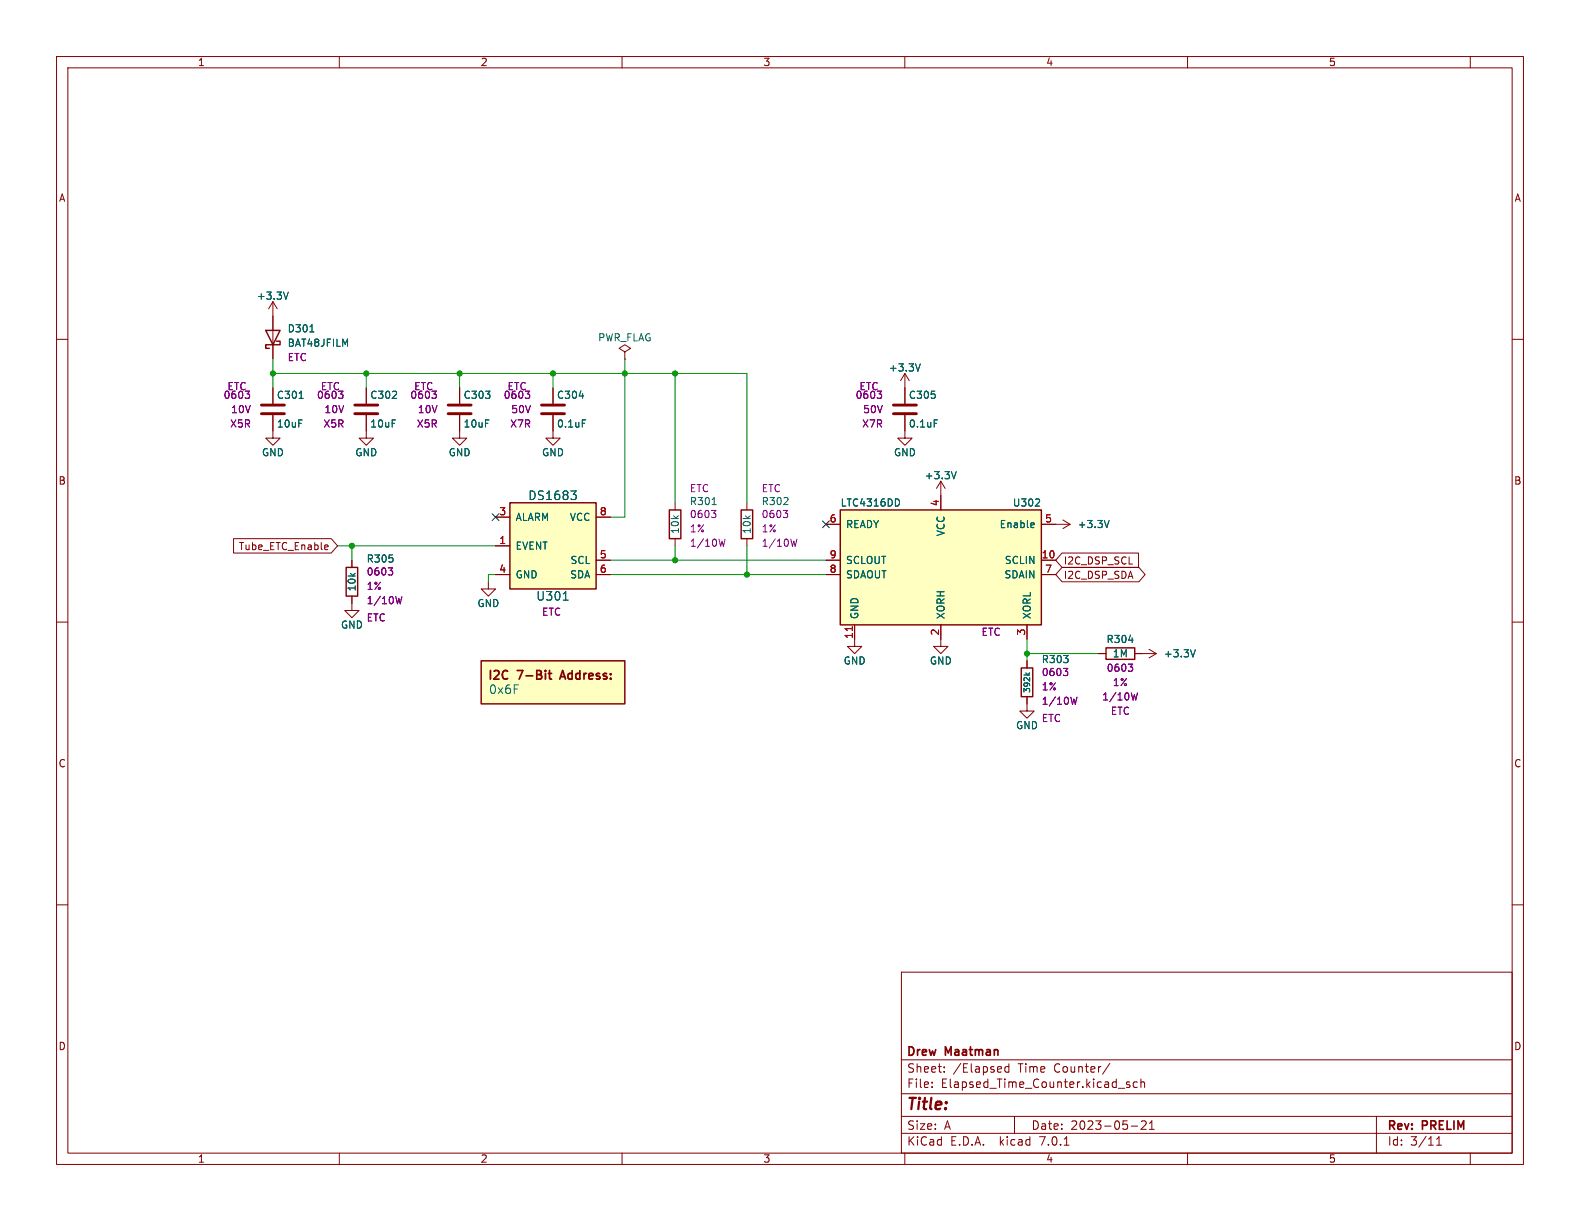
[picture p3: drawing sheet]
<svg xmlns="http://www.w3.org/2000/svg" width="279mm" height="216mm" viewBox="0 0 279 216" stroke-linecap="round" stroke-linejoin="round" font-family="sans-serif">
<g fill="none" stroke="#840000" stroke-width=".18">
<path d="M10 10h259.4v195.9h-259.4zM12 12h255.4v191.9h-255.4zM60 10v2M110 10v2M160 10v2M210 10v2M260 10v2M10 60h2M48.3 53.3v10.2M48.3 53.3l-.8 1.3M48.3 53.3l.7 1.3M267.4 60h2"/>
<path d="M48.3 73.4v4.1h1.2l-1.2 1.2-1.3-1.2h1.3M48.3 68.6v2.8M64.8 73.4v4.1h1.2l-1.2 1.2-1.3-1.2h1.3M64.8 68.6v2.8M81.3 73.4v4.1h1.2l-1.2 1.2-1.3-1.2h1.3M81.3 68.6v2.8M97.8 73.4v4.1h1.3l-1.3 1.2-1.3-1.2h1.3M97.8 68.6v2.8M110.5 62.2l1-.6-1-.6-1 .6 1 .6v1.3M110.5 63.5h.1M160 73.4v4.1h1.3l-1.3 1.2-1.3-1.2h1.3M160 66l-.7 1.3"/>
<path d="M160 66v5.4M160 66l.8 1.3M41.3 95.2h17.3l1.1 1.3-1.1 1.3h-17.3zM57.6 96.4h.4v.3l-.6 .1M58 97.1l-.4 .1M62.2 99.1v1.2M87.6 96.5h2.6M87.6 91.4h2.6M105.4 91.4h2.5M105.4 99.1h2.5M119.4 88.9v1.3M119.4 95.3v1.2"/>
<path d="M132.1 88.9v1.3M132.1 95.3v1.2M146 99.1h2.6M146 92.7h2.6M166.4 85.1v5.1M166.4 85.1l-.8 1.3M166.4 85.1l.7 1.3M184.1 99.1h2.6M184.1 92.7h5.1M187.8 97.8h13.5v2.5h-13.5l-1.1-1.2zM188 91.9l1.2 .8M189.2 92.7l-1.2 .8"/>
<path d="M10 110h2M62.2 105.4v2.6h1.3l-1.3 1.2-1.2-1.2h1.2M86.4 102.9v1.2h1.2l-1.2 1.3-1.3-1.3h1.3M87.6 101.6h2.6M105.4 101.6h2.5M146 101.6h2.6M151.1 110.5v3.8h1.3l-1.3 1.3-1.2-1.3h1.2M166.4 110.5v3.8h1.2l-1.2 1.3-1.3-1.3h1.3M181.6 110.5v2.5M181.6 116.8v1.3M184.1 101.6h2.6M187.8 100.3h13.6l1.1 1.3-1.1 1.3h-13.6l-1.1-1.3z"/>
<path d="M194.3 115.6h1.3M200.7 115.6h3.8M203.2 114.8l1.3 .8M204.5 115.6l-1.3 .7M267.4 110h2M181.6 123.2v2.5h1.3l-1.3 1.3-1.3-1.3h1.3M10 160h2M267.4 160h2M159.4 171.9h108v32h-108zM159.4 197.4h108M159.4 193.4h108M159.4 187.4h108"/>
<path d="M164.8 192.2v.1M164.8 191.4v.1M167 189.5v.1M167 188.7v.1M178.4 188.1v1.5M178.4 188.7l-.4-.1-.3 .3v.4l.1 .2h.6M179.4 197.4v3M196.3 188l-1.3 2M197.8 192.4h1.1M199.8 191.4l-.4-.1-.2 .2 .1 .2 .5 .2v.3h-.6M200 199.1h1.2M201.1 191.4l-.4-.1-.3 .3v.4l.1 .2h.6"/>
<path d="M201.8 191.4l.2-.1 .3 .1 .1 .9M201.8 190.8v1.5M201.8 198.3l.6-.1 .2 .1 .1 .3-.9 1.1h.9M203.3 199.7h.8M203.3 198.6l.4-.4v1.5M243.4 197.4v6.5M60 203.9v2M110 203.9v2M159.4 200.4h108M160 203.9v2M188.2 202.5h.8M210 203.9v2"/>
<path d="M254 202.5h.9M254 201.4l.5-.4v1.5M260 203.9v2"/>
</g>
<path d="M46.2 73.2h4.1M46.2 71.6h4.1M62.7 73.2h4.1M62.7 71.6h4.1M79.2 73.2h4.1M79.2 71.6h4.1M95.8 73.2h4M95.8 71.6h4M158 73.2h4.1M158 71.6h4.1" fill="none" stroke="#840000" stroke-width=".51"/>
<g fill="none" stroke="#006464" stroke-width=".18">
<path d="M51 51.6l-.4 1.3M54.8 58.7h.7M52.9 70.4h.7M103 74.2h.6M162.7 64.3l-.4 1.3M165.2 74.2h.6M100.9 86.8h1l-.5 .6M101.6 87.4l.3 .3v.3l-.3 .3M125.9 89.2h.7M158.9 88.4l.2 .4-.2 .5M169.1 83.4l-.4 1.3M182.7 92.5l.2 .3-.6 .1"/>
<path d="M182.8 93.2l-.1 .1M183.1 89.5h.7M183.8 88.3v.5M196.1 92l-.4 1.3M99.6 106.1h.9M181.4 119l.4 .4M182.1 119l-.4 .3M211.4 114.9l-.4 1.3"/>
</g>
<g fill="none" stroke="#840084" stroke-width=".18">
<path d="M44.1 69.8v.4l-.2 .2M60.6 69.8v.4l-.2 .2M77.1 69.8l.1 .4-.3 .2M93.6 69.8l.1 .4-.3 .2M155.8 69.8l.1 .4-.2 .2M125.8 90.2h.8l-.4 .5M126.3 90.7l.3 .3v.3l-.3 .2M128.2 95.3l-.3 1.3-.2-.9-.3 .9M138.5 90.2h.8l-.4 .5M139 90.7l.3 .3v.3l-.3 .2M140.9 95.3l-.3 1.3-.2-.9-.3 .9M68.7 100.4h.7l-.4 .5"/>
<path d="M69.2 100.9l.2 .2v.3l-.2 .3M71.1 105.5l-.3 1.3-.3-.9-.2 .9M188 118.2h.8l-.4 .5M188.6 118.7l.2 .2v.3l-.2 .3M199.5 117.4h.8l-.4 .5M200.1 117.9l.2 .3v.3l-.2 .2M190.5 123.3l-.4 1.2-.2-.9-.2 .9M201.1 122.5l-.3 1.3-.2-.9-.2 .9"/>
</g>
<g fill="#ffffc2" stroke="#ffffc2" stroke-width=".18">
<path d="M85.1 116.8h25.4v7.7h-25.4z"/>
<path d="M90.2 88.9h15.2v15.2h-15.2z"/>
<path d="M148.6 90.2h35.5v20.3h-35.5z"/>
</g>
<path d="M47 58.4h2.5l-1.2 2.6zM48.9 60.3h.6v.7h-2.5v.6h.6M90.2 88.9h15.2v15.2h-15.2zM118.4 90.2h2v5.1h-2zM131.1 90.2h2v5.1h-2zM148.6 90.2h35.5v20.3h-35.5zM61.2 100.3h2v5.1h-2zM85.1 116.8h25.4v7.7h-25.4zM180.6 118.1h2v5.1h-2zM195.6 114.6h5.1v2h-5.1z" fill="none" stroke="#840000" stroke-width=".25"/>
<path d="M97 119.1h.5M97.2 118.6v1.3l.3 .2M99.5 118.6l-.5 1.5" fill="none" stroke="#840000" stroke-width=".3"/>
<path d="M150.7 110.8v.7" fill="none" stroke="#a90000" stroke-width=".18"/>
<g fill="none" stroke="#009600" stroke-width=".18">
<path d="M48.3 66h83.8v22.9M48.3 63.5v5.1M64.8 66v2.6M81.3 66v2.6M97.8 66v2.6M110.5 63.5v27.9h-2.6M119.4 66v22.9M59.7 96.5h27.9M62.2 96.5v2.6M107.9 99.1h38.1M119.4 96.5v2.6M132.1 96.5v5.1"/>
<path d="M87.6 101.6h-1.2v1.3M107.9 101.6h38.1M181.6 113v3.8M181.6 115.6h12.7"/>
</g>
<path d="M87 90.8l1.2 1.2M88.2 90.8l-1.2 1.2M145.4 92.1l1.3 1.2M146.7 92.1l-1.3 1.2" fill="none" stroke="#000084" stroke-width=".18"/>
<g fill="#009600" stroke="#009600" stroke-width=".18">
<circle cx="64.8" cy="66" r=".46"/>
<circle cx="81.3" cy="66" r=".46"/>
<circle cx="110.5" cy="66" r=".46"/>
<circle cx="97.8" cy="66" r=".46"/>
<circle cx="48.3" cy="66" r=".46"/>
<circle cx="62.2" cy="96.5" r=".46"/>
<circle cx="119.4" cy="66" r=".46"/>
<circle cx="181.6" cy="115.6" r=".46"/>
<circle cx="132.1" cy="101.6" r=".46"/>
<circle cx="119.4" cy="99.1" r=".46"/>
</g>
<text font-size="2.8" fill="#840000" x="160.4" y="196.7">Title:</text>
<g font-size="2.1" fill="#006464">
<text x="93.4" y="88.6">DS1683</text>
<text x="94.8" y="106.4">U301</text>
<text x="86.4" y="120.5">I2C</text>
<text x="86.4" y="122.9">0x6F</text>
</g>
<g font-size="2.1" fill="#840000">
<text x="91.7" y="120.5">7-Bit</text>
<text x="99.8" y="120.5">Address:</text>
<text x="160.4" y="189.8">Sheet:</text>
<text x="160.4" y="187">Drew</text>
<text x="167.3" y="187">Maatman</text>
<text x="168.6" y="189.8">/Elapsed</text>
<text x="180.1" y="189.8">Time</text>
<text x="186.4" y="189.8">Counter/</text>
<text x="160.4" y="192.5">File:</text>
<text x="166.4" y="192.5">Elapsed_Time_Counter.kicad_sch</text>
<text x="160.4" y="202.7">KiCad</text>
<text x="160.4" y="199.9">Size:</text>
<text x="167" y="199.9">A</text>
<text x="168.1" y="202.7">E.D.A.</text>
<text x="176.8" y="202.7">kicad</text>
<text x="182.4" y="199.9">Date:</text>
<text x="183.9" y="202.7">7.0.1</text>
<text x="189.3" y="199.9">2023-05-21</text>
<text x="245.4" y="200.1">Rev:</text>
<text x="245.4" y="202.7">Id:</text>
<text x="249.4" y="202.7">3/11</text>
<text x="251.6" y="200.1">PRELIM</text>
</g>
<g font-size="1.8" fill="#840000">
<text x="35" y="11.8">1</text>
<text x="85" y="11.8">2</text>
<text x="135" y="11.8">3</text>
<text x="185" y="11.8">4</text>
<text x="235" y="11.8">5</text>
<text x="10.4" y="35.8">A</text>
<text x="267.8" y="35.8">A</text>
<text x="10.3" y="85.8">B</text>
<text x="267.7" y="85.8">B</text>
<text x="42.1" y="97.4">Tube_ETC_Enable</text>
<text x="188.1" y="100">I2C_DSP_SCL</text>
<text x="188.1" y="102.5">I2C_DSP_SDA</text>
<text x="10.3" y="135.8">C</text>
<text x="267.7" y="135.8">C</text>
<text x="10.3" y="185.8">D</text>
<text x="267.7" y="185.8">D</text>
<text x="35" y="205.7">1</text>
<text x="85" y="205.7">2</text>
<text x="135" y="205.7">3</text>
<text x="185" y="205.7">4</text>
<text x="235" y="205.7">5</text>
</g>
<g font-size="1.8" fill="#006464">
<text x="45.4" y="53.1">+3.3V</text>
<text x="50.8" y="58.9">D301</text>
<text x="50.8" y="61.5">BAT48JFILM</text>
<text x="105.7" y="60.5">PWR_FLAG</text>
<text x="157.1" y="65.8">+3.3V</text>
<text x="48.9" y="70.7">C301</text>
<text x="65.4" y="70.7">C302</text>
<text x="81.9" y="70.7">C303</text>
<text x="98.4" y="70.7">C304</text>
<text x="160.7" y="70.7">C305</text>
<text x="48.9" y="75.8">10uF</text>
<text x="65.4" y="75.8">10uF</text>
<text x="81.9" y="75.8">10uF</text>
<text x="98.4" y="75.8">0.1uF</text>
<text x="160.7" y="75.8">0.1uF</text>
<text x="46.3" y="80.8">GND</text>
<text x="62.8" y="80.8">GND</text>
<text x="79.3" y="80.8">GND</text>
<text x="95.8" y="80.8">GND</text>
<text x="158" y="80.8">GND</text>
<text x="121.9" y="89.5">R301</text>
<text x="134.6" y="89.5">R302</text>
<text x="148.6" y="89.7">LTC4316DD</text>
<text x="163.5" y="84.9">+3.3V</text>
<text x="179.1" y="89.7">U302</text>
<text x="91.2" y="92.3">ALARM</text>
<text x="100.6" y="92.3">VCC</text>
<text x="120.2" y="94.5" transform="rotate(-90 120.2 94.5)">10k</text>
<text x="132.9" y="94.5" transform="rotate(-90 132.9 94.5)">10k</text>
<text x="149.6" y="93.5">READY</text>
<text x="167.2" y="94.9" transform="rotate(-90 167.2 94.9)">VCC</text>
<text x="176.7" y="93.5">Enable</text>
<text x="190.5" y="93.5">+3.3V</text>
<text x="64.8" y="99.6">R305</text>
<text x="91.2" y="97.3">EVENT</text>
<text x="100.8" y="99.9">SCL</text>
<text x="149.6" y="99.9">SCLOUT</text>
<text x="177.6" y="99.9">SCLIN</text>
<text x="63.1" y="104.6" transform="rotate(-90 63.1 104.6)">10k</text>
<text x="84.4" y="107.5">GND</text>
<text x="91.2" y="102.4">GND</text>
<text x="100.7" y="102.4">SDA</text>
<text x="149.6" y="102.4">SDAOUT</text>
<text x="177.5" y="102.4">SDAIN</text>
<text x="60.2" y="111.3">GND</text>
<text x="152" y="109.5" transform="rotate(-90 152 109.5)">GND</text>
<text x="167.2" y="109.5" transform="rotate(-90 167.2 109.5)">XORH</text>
<text x="182.4" y="109.5" transform="rotate(-90 182.4 109.5)">XORL</text>
<text x="195.6" y="113.9">R304</text>
<text x="149.1" y="117.7">GND</text>
<text x="164.4" y="117.7">GND</text>
<text x="184.2" y="117.4">R303</text>
<text x="196.7" y="116.4">1M</text>
<text x="205.7" y="116.4">+3.3V</text>
<text x="179.6" y="129.1">GND</text>
</g>
<g font-size="1.8" fill="#840084">
<text x="50.8" y="64">ETC</text>
<text x="39.5" y="70.7">0603</text>
<text x="40.2" y="69.2">ETC</text>
<text x="56" y="70.7">0603</text>
<text x="56.7" y="69.2">ETC</text>
<text x="72.5" y="70.7">0603</text>
<text x="73.2" y="69.2">ETC</text>
<text x="89" y="70.7">0603</text>
<text x="89.7" y="69.2">ETC</text>
<text x="151.2" y="70.7">0603</text>
<text x="151.9" y="69.2">ETC</text>
<text x="40.6" y="75.8">X5R</text>
<text x="40.8" y="73.2">10V</text>
<text x="57.1" y="75.8">X5R</text>
<text x="57.3" y="73.2">10V</text>
<text x="73.6" y="75.8">X5R</text>
<text x="73.8" y="73.2">10V</text>
<text x="90.2" y="75.8">X7R</text>
<text x="90.3" y="73.2">50V</text>
<text x="152.4" y="75.8">X7R</text>
<text x="152.6" y="73.2">50V</text>
<text x="121.9" y="87.2">ETC</text>
<text x="134.6" y="87.2">ETC</text>
<text x="121.9" y="91.8">0603</text>
<text x="121.9" y="94.3">1%</text>
<text x="134.6" y="91.8">0603</text>
<text x="134.6" y="94.3">1%</text>
<text x="64.8" y="101.9">0603</text>
<text x="121.9" y="96.8">1/10W</text>
<text x="134.6" y="96.8">1/10W</text>
<text x="64.8" y="104.5">1%</text>
<text x="64.8" y="107">1/10W</text>
<text x="64.8" y="110">ETC</text>
<text x="95.8" y="109">ETC</text>
<text x="173.5" y="112.6">ETC</text>
<text x="184.2" y="119.7">0603</text>
<text x="195.6" y="118.9">0603</text>
<text x="184.2" y="122.2">1%</text>
<text x="184.2" y="124.8">1/10W</text>
<text x="194.9" y="124">1/10W</text>
<text x="196.7" y="121.5">1%</text>
<text x="184.2" y="127.8">ETC</text>
<text x="196.4" y="126.6">ETC</text>
</g>
<g font-size="1.8" fill="#a90000">
<text x="166.1" y="89.6" transform="rotate(-90 166.1 89.6)">4</text>
<text x="88.2" y="91.2">3</text>
<text x="106" y="91.2">8</text>
<text x="146.7" y="92.5">6</text>
<text x="184.8" y="92.5">5</text>
<text x="88.2" y="96.3">1</text>
<text x="88.2" y="101.3">4</text>
<text x="106" y="98.8">5</text>
<text x="106" y="101.3">6</text>
<text x="146.7" y="101.3">8</text>
<text x="146.7" y="98.8">9</text>
<text x="184.1" y="98.8">10</text>
<text x="184.8" y="101.3">7</text>
<text x="150.9" y="113" transform="rotate(-90 150.9 113)">11</text>
<text x="166.1" y="112.4" transform="rotate(-90 166.1 112.4)">2</text>
<text x="181.4" y="112.4" transform="rotate(-90 181.4 112.4)">3</text>
</g>
<text font-size="1.4" fill="#006464" x="182.3" y="122.6" transform="rotate(-90 182.3 122.6)">392k</text>
</svg>
